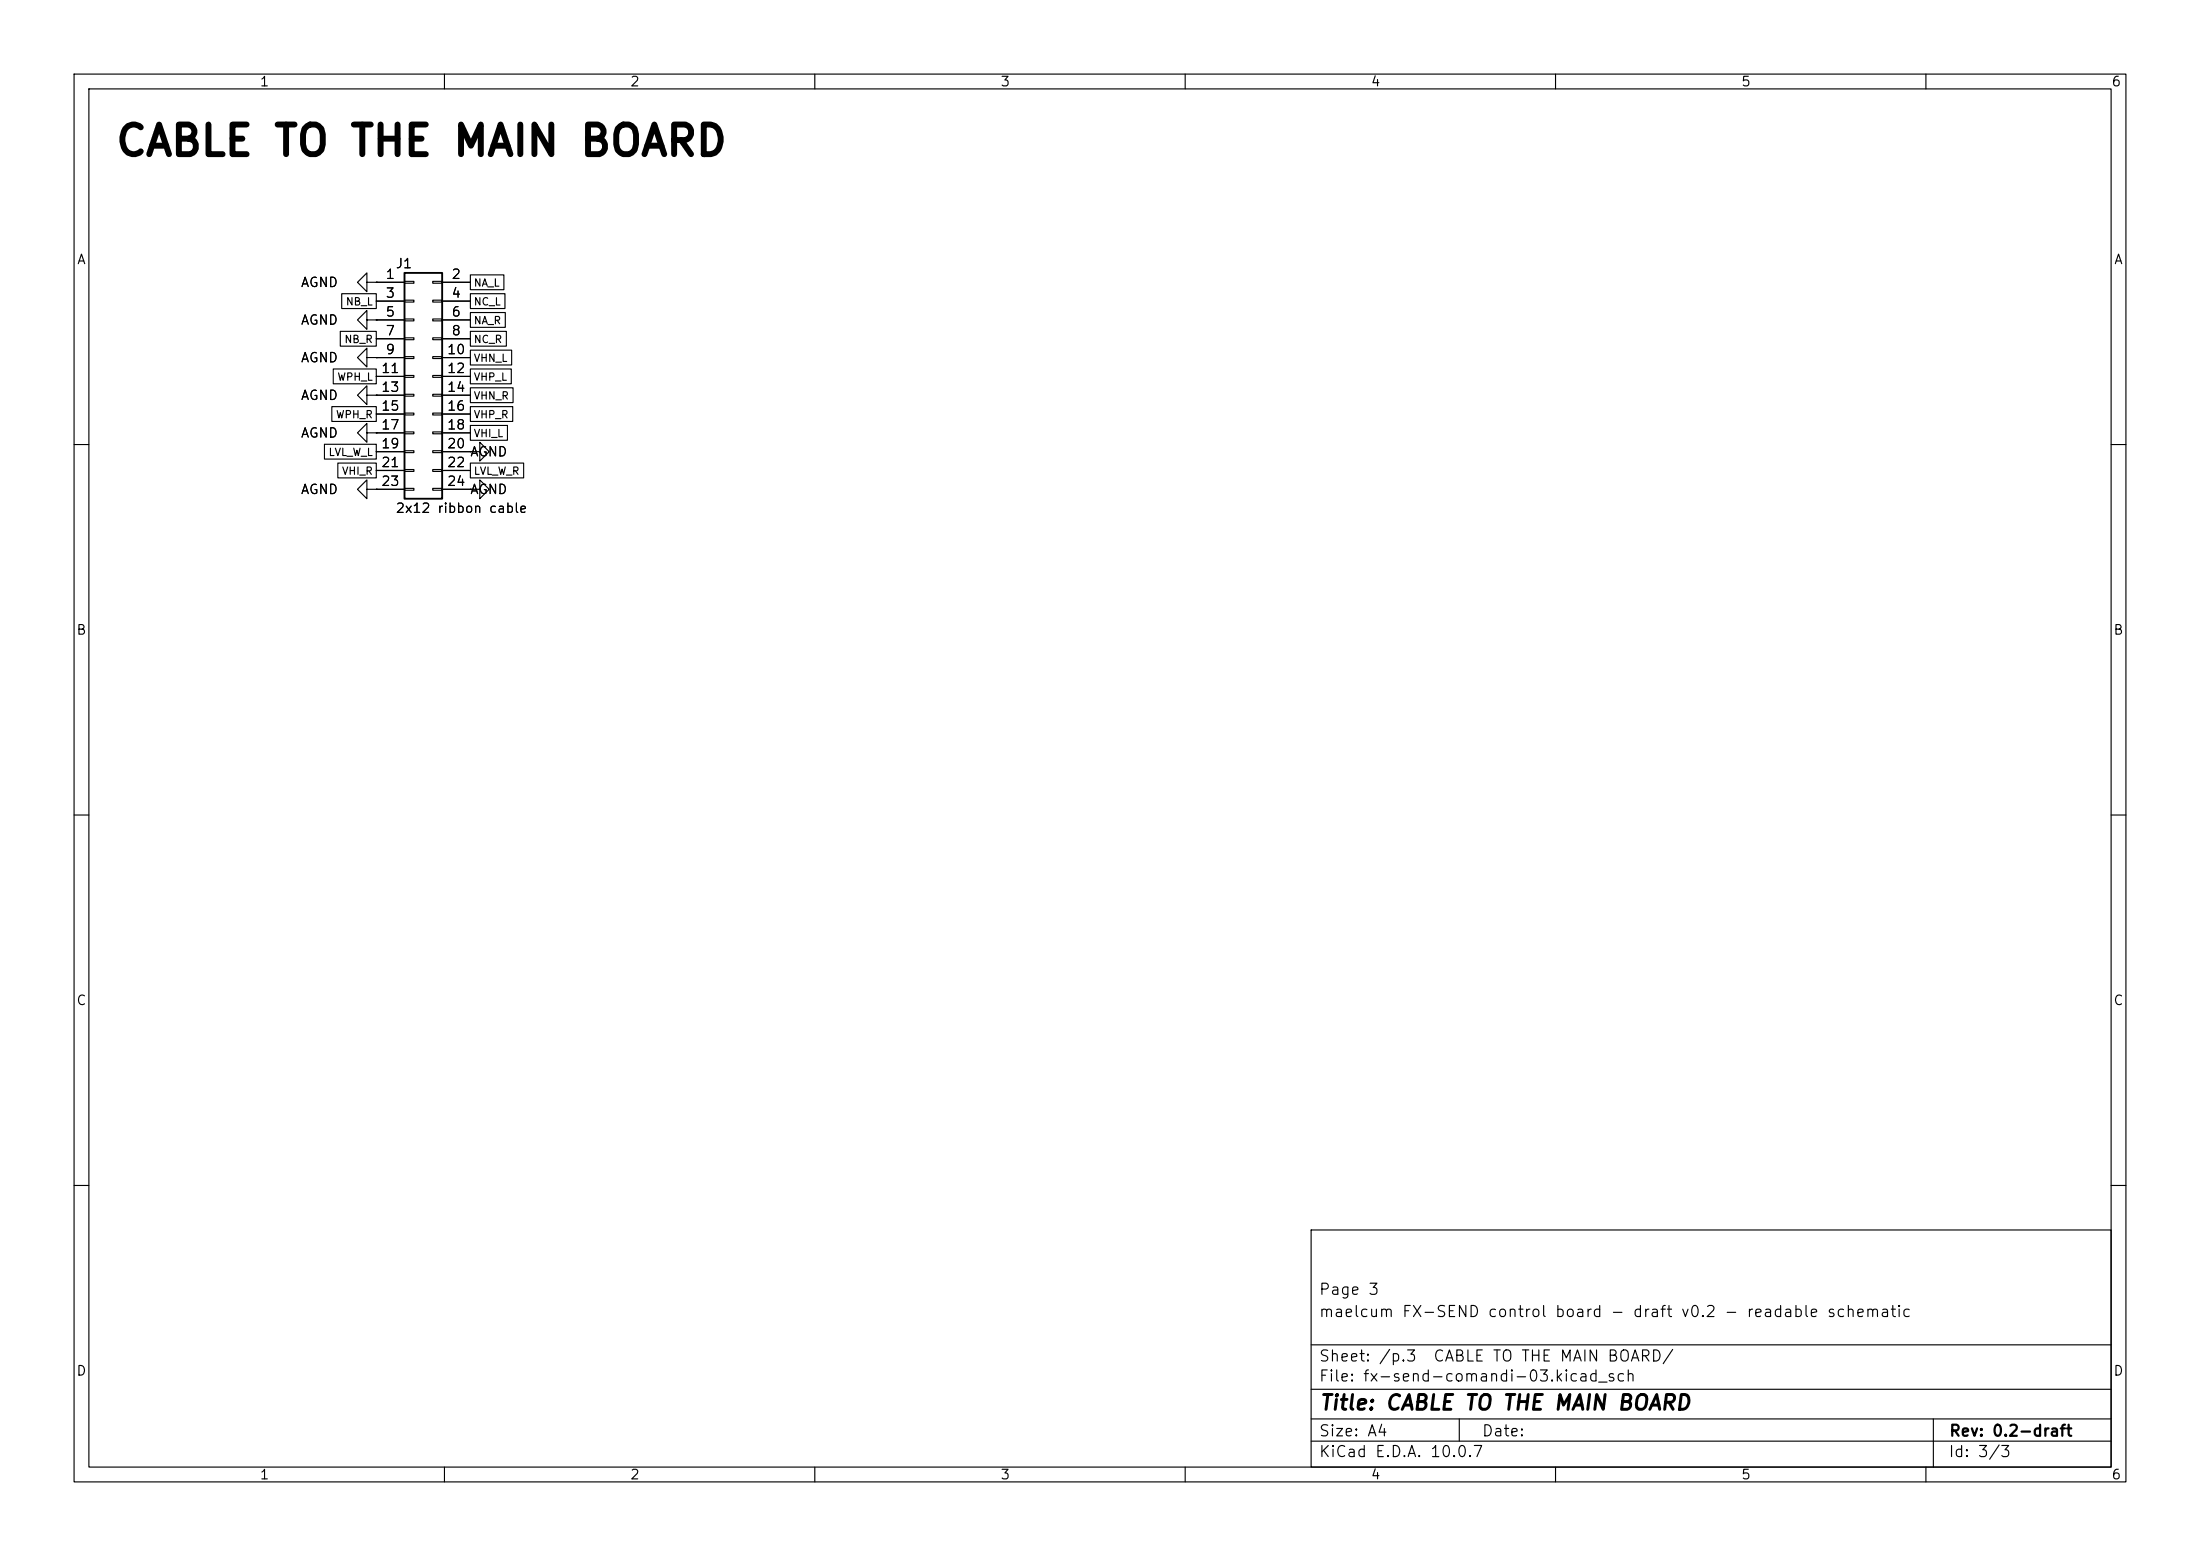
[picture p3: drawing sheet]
<svg xmlns="http://www.w3.org/2000/svg" width="297mm" height="210mm" viewBox="0 0 297 210" stroke-linecap="round" stroke-linejoin="round" font-family="sans-serif">
<g fill="none" stroke="#000" stroke-width=".15">
<path d="M10 10h277v190h-277zM12 12h273v186h-273zM60 10v2M110 10v2M160 10v2M210 10v2M260 10v2M46.1 39.6h4.7v2h-4.7zM49.5 38.1v-1.3l-1.2 1.3 1.2 1.3v-1.3h1.3M50.8 38.1h.1M50.8 38.1h3.8M54.6 38h1.3v.2h-1.3z"/>
<path d="M58.4 38h1.3v.2h-1.3zM59.7 38.1h3.8M63.5 37.1h4.5v2h-4.5zM63.5 39.6h4.7v2h-4.7zM43.8 60h7v2h-7zM44.8 54.9h6v2h-6zM45 49.8h5.8v2h-5.8zM45.9 44.7h4.9v2h-4.9zM49.5 53.3v-1.2l-1.2 1.2 1.2 1.3v-1.3h1.3M49.5 43.2v-1.3l-1.2 1.3 1.2 1.3v-1.3h1.3M49.5 48.3v-1.3l-1.2 1.3 1.2 1.2v-1.2h1.3M49.5 58.4v-1.2l-1.2 1.2 1.2 1.3v-1.3h1.3"/>
<path d="M50.8 53.3h.1M50.8 43.2h.1M50.8 48.3h.1M50.8 58.4h.1M50.8 40.6h3.8M50.8 43.2h3.8M50.8 45.7h3.8M50.8 48.3h3.8M50.8 50.8h3.8M50.8 53.3h3.8M50.8 55.9h3.8M50.8 58.4h3.8"/>
<path d="M54.6 40.5h1.3v.3h-1.3zM54.6 43.1h1.3v.2h-1.3zM54.6 45.6h1.3v.2h-1.3zM54.6 48.1h1.3v.3h-1.3zM54.6 50.7h1.3v.2h-1.3zM54.6 53.2h1.3v.3h-1.3zM54.6 55.8h1.3v.2h-1.3zM54.6 58.3h1.3v.2h-1.3zM58.4 40.5h1.3v.3h-1.3zM58.4 43.1h1.3v.2h-1.3zM58.4 45.6h1.3v.2h-1.3zM58.4 48.1h1.3v.3h-1.3z"/>
<path d="M58.4 50.7h1.3v.2h-1.3zM58.4 53.2h1.3v.3h-1.3zM58.4 55.8h1.3v.2h-1.3zM58.4 58.3h1.3v.2h-1.3zM59.7 40.6h3.8M59.7 43.2h3.8M59.7 45.7h3.8M59.7 48.3h3.8M59.7 50.8h3.8M59.7 53.3h3.8M59.7 55.9h3.8M59.7 58.4h3.8"/>
<path d="M63.5 47.3h5.6v2h-5.6zM63.5 49.8h5.5v2h-5.5zM63.5 52.3h5.8v2h-5.8zM63.5 54.9h5.7v2h-5.7zM63.5 57.4h5v2h-5zM63.5 42.2h4.7v2h-4.7zM63.5 44.7h4.9v2h-4.9zM10 60h2M45.6 62.5h5.2v2h-5.2zM49.5 66v-1.2l-1.2 1.2 1.2 1.3v-1.3h1.3M50.8 66h.1M50.8 61h3.8"/>
<path d="M50.8 63.5h3.8M50.8 66h3.8M54.6 60.8h1.3v.3h-1.3zM54.6 63.4h1.3v.2h-1.3zM54.6 65.9h1.3v.3h-1.3zM58.4 60.8h1.3v.3h-1.3zM58.4 63.4h1.3v.2h-1.3zM58.4 65.9h1.3v.3h-1.3zM59.7 61h3.8M59.7 63.5h3.8M59.7 66h3.8M63.5 66h1.3v-1.2l1.2 1.2-1.2 1.3v-1.3"/>
<path d="M63.5 66h.1M63.5 61h1.3v-1.3l1.2 1.3-1.2 1.2v-1.2M63.5 61h.1M63.5 62.5h7.2v2h-7.2zM285 60h2M10 110h2M285 110h2M10 160h2M177 166h108v32h-108zM285 160h2M60 198v2M110 198v2"/>
<path d="M160 198v2M177 194.5h108M177 191.5h108M177 187.5h108M177 181.5h108M197 191.5v3M210 198v2M260 198v2M261 191.5v6.5"/>
</g>
<path d="M54.6 36.8h5.1v30.5h-5.1z" fill="none" stroke="#000" stroke-width=".25"/>
<text font-size="4" x="15.4" y="22">CABLE TO THE MAIN BOARD</text>
<text font-size="2" x="178" y="190.8">Title: CABLE TO THE MAIN BOARD</text>
<g font-size="1.5">
<text x="178" y="178.1">maelcum FX-SEND control board - draft v0.2 - readable schematic</text>
<text x="178" y="175.1">Page 3</text>
<text x="178" y="184.1">Sheet: /p.3</text>
<text x="193.4" y="184.1">CABLE TO THE MAIN BOARD/</text>
<text x="178" y="186.8">File: fx-send-comandi-03.kicad_sch</text>
<text x="178" y="197">KiCad E.D.A. 10.0.7</text>
<text x="178" y="194.2">Size: A4</text>
<text x="200" y="194.2">Date:</text>
<text x="263" y="197">Id: 3/3</text>
<text x="263" y="194.2">Rev: 0.2-draft</text>
</g>
<g font-size="1.3">
<text x="35" y="12">1</text>
<text x="85" y="12">2</text>
<text x="135" y="12">3</text>
<text x="185" y="12">4</text>
<text x="235" y="12">5</text>
<text x="285" y="12">6</text>
<text x="10.3" y="36">A</text>
<text x="285.3" y="36">A</text>
<text x="40.5" y="39.1">AGND</text>
<text x="52" y="38">1</text>
<text x="52" y="40.5">3</text>
<text x="53.3" y="36.5">J1</text>
<text x="60.9" y="38">2</text>
<text x="60.9" y="40.5">4</text>
<text x="40.5" y="44.1">AGND</text>
<text x="52" y="43">5</text>
<text x="52" y="45.6">7</text>
<text x="60.9" y="43">6</text>
<text x="60.9" y="45.6">8</text>
<text x="40.5" y="49.2">AGND</text>
<text x="51.4" y="50.7">11</text>
<text x="51.4" y="53.2">13</text>
<text x="52" y="48.1">9</text>
<text x="60.3" y="48.1">10</text>
<text x="60.3" y="50.7">12</text>
<text x="60.3" y="53.2">14</text>
<text x="40.5" y="54.3">AGND</text>
<text x="40.5" y="59.4">AGND</text>
<text x="51.4" y="55.7">15</text>
<text x="51.4" y="58.3">17</text>
<text x="60.3" y="55.7">16</text>
<text x="60.3" y="58.3">18</text>
<text x="51.4" y="60.8">19</text>
<text x="51.4" y="63.4">21</text>
<text x="51.4" y="65.9">23</text>
<text x="60.3" y="60.8">20</text>
<text x="60.3" y="63.4">22</text>
<text x="60.3" y="65.9">24</text>
<text x="63.4" y="61.9">AGND</text>
<text x="40.5" y="67">AGND</text>
<text x="53.3" y="69.5">2x12 ribbon cable</text>
<text x="63.4" y="67">AGND</text>
<text x="10.2" y="86">B</text>
<text x="285.2" y="86">B</text>
<text x="10.2" y="136">C</text>
<text x="285.2" y="136">C</text>
<text x="10.2" y="186">D</text>
<text x="285.2" y="186">D</text>
<text x="35" y="200">1</text>
<text x="85" y="200">2</text>
<text x="135" y="200">3</text>
<text x="185" y="200">4</text>
<text x="235" y="200">5</text>
<text x="285" y="200">6</text>
</g>
<g font-size="1">
<text x="46.6" y="41.5">NB_L</text>
<text x="63.9" y="38.9">NA_L</text>
<text x="63.9" y="41.5">NC_L</text>
<text x="46.4" y="46.5">NB_R</text>
<text x="63.9" y="44">NA_R</text>
<text x="63.9" y="46.5">NC_R</text>
<text x="45.5" y="51.6">WPH_L</text>
<text x="63.9" y="49.1">VHN_L</text>
<text x="63.9" y="51.6">VHP_L</text>
<text x="45.3" y="56.7">WPH_R</text>
<text x="63.9" y="54.2">VHN_R</text>
<text x="63.9" y="56.7">VHP_R</text>
<text x="63.9" y="59.2">VHI_L</text>
<text x="44.3" y="61.8">LVL_W_L</text>
<text x="46.1" y="64.3">VHI_R</text>
<text x="63.9" y="64.3">LVL_W_R</text>
</g>
</svg>
